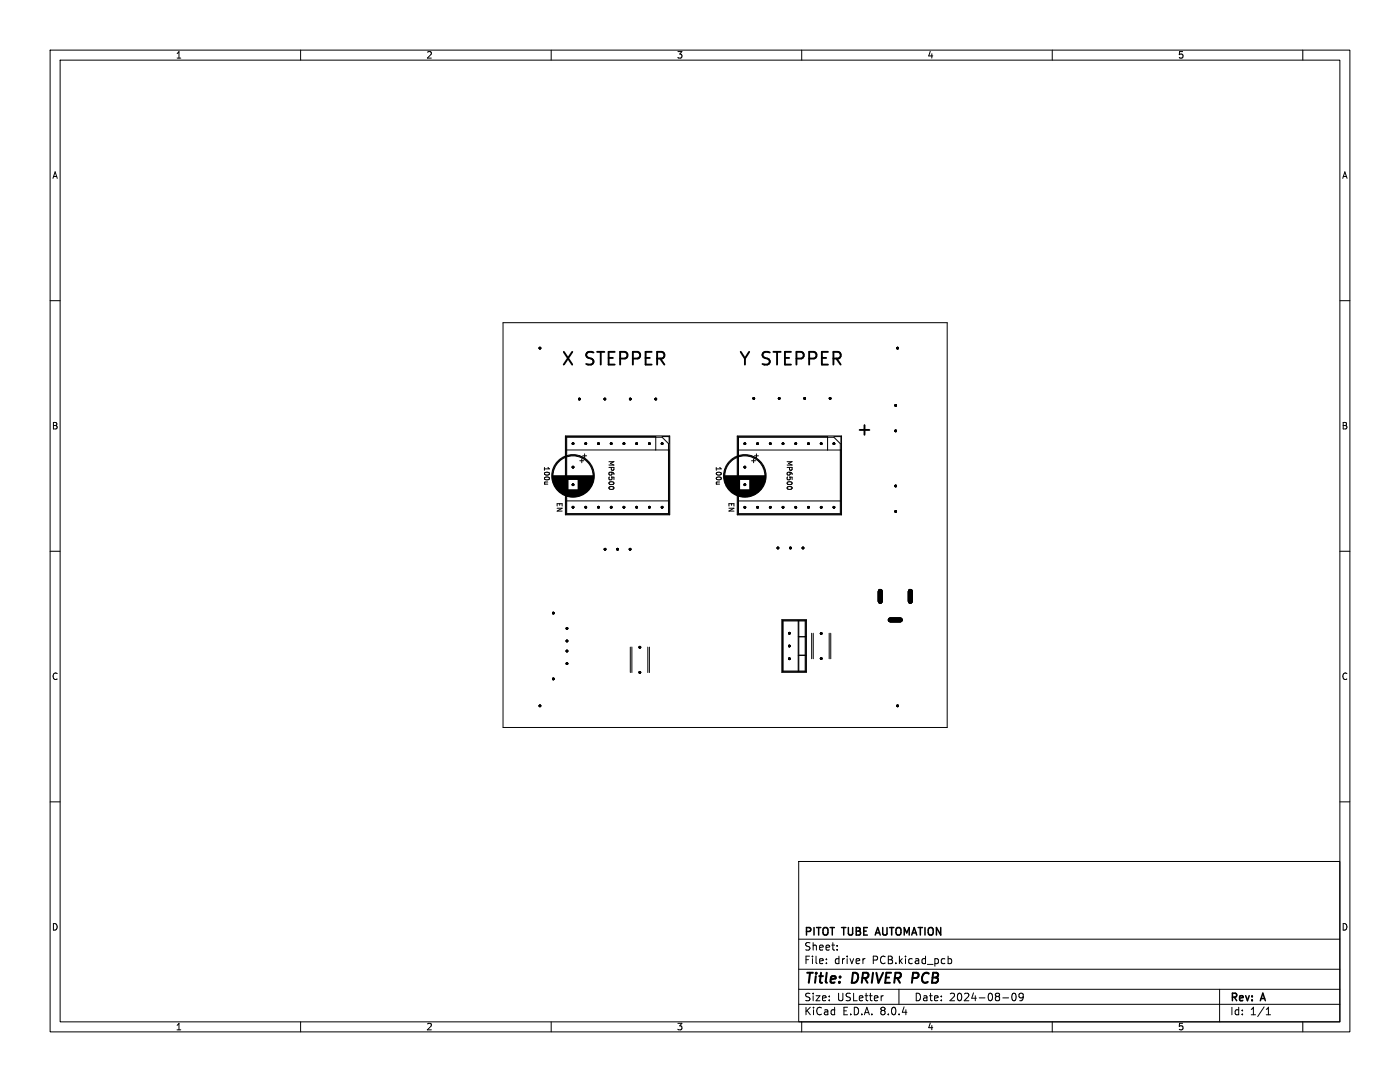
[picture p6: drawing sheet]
<svg xmlns="http://www.w3.org/2000/svg" width="279mm" height="216mm" viewBox="0 0 279 216" stroke-linecap="round" stroke-linejoin="round" font-family="sans-serif">
<g fill="none" stroke="#000" stroke-width=".2">
<path d="M10 10h259.4v195.9h-259.4zM12 12h255.4v191.9h-255.4zM60 10v2M110 10v2M160 10v2M210 10v2M260 10v2M10 60h2M267.4 60h2M100.4 64.4h88.6v80.8h-88.6zM108.7 96.6h.6M108.7 96.3v.3"/>
<path d="M110.3 95h8.1M110.3 95.1h8.1M110.3 95.2h8.1M110.3 95.3h8.1M110.3 95.4h8.1M110.3 95.5h8.1M110.3 95.6h8.1M110.3 95.7h3M110.4 95.8h2.9M110.4 95.9h2.9M110.4 96h2.9M110.4 96.1h2.9"/>
<path d="M110.5 96.2h2.8M110.5 96.3h2.8M110.5 96.4h2.8M110.6 96.4h2.7M110.6 96.5h2.7M110.6 96.6h2.7M110.7 96.7h2.6M110.7 96.8h2.6M110.8 96.9h2.5M110.8 97h2.5M110.9 97.1h2.4M110.9 97.2h2.4"/>
<path d="M111 97.2h2.3M111 97.3h2.3M111.1 97.4h2.2M111.1 97.5h2.2M111.2 97.5h2.1M111.2 97.6h2.1M111.3 97.6h2M111.3 97.7h2M111.4 97.8h5.9M111.5 97.8h5.8M111.5 97.9h5.7M111.6 98h5.5"/>
<path d="M111.7 98h5.4M111.7 98.1h5.3M111.8 98.1h5.2M111.8 98.2h5.1M111.9 98.2h4.9M112 98.3h4.8M112 98.3h4.7M112.1 98.4h4.5M112.2 98.4h4.3M112.3 98.5h4.2M112.3 98.5h4.1M112.4 98.6h3.9"/>
<path d="M112.5 98.6h3.7M112.6 98.7h3.5M112.7 98.7h3.3M112.8 98.8h3.1M112.8 87h20.9v15.7h-20.9zM113 89.8h20.5v12.8h-20.5v-15.5h17.9v2.7M113 99.9h20.5M113 98.8h2.7M113.1 87.2h19l1.3 1.3v14h-20.3zM113.1 98.9h2.5M113.3 98.9h2.2M113.4 99h1.9"/>
<path d="M113.8 99h1.1M115.4 95.7h3M115.4 95.8h3M115.4 95.8h2.9M115.4 95.9h2.9M115.4 96h2.9M115.4 96.1h2.9M115.4 96.2h2.8M115.4 96.3h2.8M115.4 96.4h2.8M115.4 96.5h2.7M115.4 96.6h2.7"/>
<path d="M115.4 96.7h2.7M115.4 96.8h2.6M115.4 96.9h2.6M115.4 97h2.5M115.4 97.1h2.5M115.4 97.2h2.4M115.4 97.3h2.3M115.4 97.4h2.2M115.4 97.5h2.2M115.4 97.6h2.1M115.4 97.6h2M115.4 97.7h2"/>
<path d="M115.7 91.9h.8M116.1 91.5v.8M116.3 91h.8M116.7 90.6v.8M117.5 97.5l-2.1 .1M117.7 97.3l-2.3 .1M117.8 97.1l-2.4 .1M117.9 96.9l-2.5 .1M118 96.7l-2.6 .1M118.1 96.5l-2.7 .1M118.2 96.3l-2.8 .1M118.3 96.1l-2.9 .1"/>
<path d="M118.3 95.9l-2.9 .1M118.4 95.7l-3 .1M121.5 97.3a.53 .53 0 0 0 .5 .4 .53 .53 0 0 0 .5-.4M132.1 87.1h1.4v1.4M142.9 96.6h.7M142.9 96.3l.1 .3M144.6 95h8.1M144.6 95.1h8.1M144.6 95.2h8.1M144.6 95.3h8.1M144.6 95.4h8.1M144.6 95.5h8.1"/>
<path d="M144.6 95.6h8.1M144.6 95.7h3M144.7 95.8h2.9M144.7 95.9h2.9M144.7 96h2.9M144.7 96.1h2.9M144.8 96.2h2.8M144.8 96.3h2.8M144.8 96.4h2.8M144.9 96.5h2.7M144.9 96.6h2.7M144.9 96.7h2.7"/>
<path d="M145 96.7h2.6M145 96.8h2.6M145 96.9h2.6M145.1 96.9h2.5M145.1 97h2.5M145.2 97.1h2.4M145.2 97.2h2.4M145.3 97.2h2.3M145.3 97.3h2.3M145.4 97.4h2.2M145.4 97.5h2.2M145.5 97.5h2.1"/>
<path d="M145.5 97.6h2.1M145.6 97.6h2M145.6 97.7h2M145.7 97.8h5.9M145.8 97.9h5.7M145.9 98h5.5M146 98h5.3M146 98.1h5.3M146.1 98.2h5.1M146.2 98.2h4.9M146.2 98.3h4.8M146.3 98.3h4.7"/>
<path d="M146.4 98.4h4.5M146.5 98.4h4.3M146.5 98.5h4.3M146.6 98.5h4.1M146.7 98.6h3.9M146.8 98.6h3.7M146.9 98.7h3.5M147 98.7h3.3M147.1 98.8h3.1M147.1 87h20.8v15.7h-20.8zM147.2 89.8h20.6v12.8h-20.6v-15.5h18v2.7M147.2 100h20.6"/>
<path d="M147.3 98.8h2.7M147.4 87.3h19l1.3 1.2v14h-20.3zM147.4 98.9h2.5M147.6 98.9h2.1M147.7 99h1.9M148.1 99h1.1M149.7 95.7h3M149.7 95.8h2.9M149.7 95.9h2.9M149.7 96h2.9M149.7 96.1h2.9M149.7 96.2h2.8"/>
<path d="M149.7 96.3h2.8M149.7 96.4h2.8M149.7 96.5h2.7M149.7 96.6h2.7M149.7 96.7h2.7M149.7 96.8h2.6M149.7 96.9h2.6M149.7 97h2.5M149.7 97.1h2.4M149.7 97.2h2.4M149.7 97.2h2.3M149.7 97.3h2.3"/>
<path d="M149.7 97.4h2.2M149.7 97.5h2.2M149.7 97.6h2.1M149.7 97.6h2M149.7 97.7h2M150 91.9h.8M150.4 91.5v.8M150.6 91h.8M151 90.6v.8M151.8 97.5l-2.1 .1M152 97.3l-2.3 .1M152.1 97.1l-2.4 .1"/>
<path d="M152.2 96.9l-2.5 .1M152.3 96.7l-2.6 .1M152.4 96.5l-2.7 .1M152.5 96.3l-2.8 .1M152.6 96.1l-2.9 .1M152.6 95.9l-2.9 .1M152.7 95.7l-3 .1M157.1 97.3a.53 .53 0 0 0 .5 .4 .53 .53 0 0 0 .5-.4M166.4 87.1h1.4v1.4M10 110h2M267.4 110h2M125.8 129.1v5.1"/>
<path d="M126.1 129.1v5.1M129.3 129.1v5.1M129.6 129.1v5.1M156 123.7h4.9v10.5h-4.9zM156.2 123.8h4.6v10.2h-4.6zM156.3 123.9h4.4v10h-4.4zM159.3 127.1h1.5M159.3 130.8h1.5M159.3 123.8v10.2M159.4 123.9v10M162 126.4v5M162.3 126.4v5"/>
<path d="M165.5 126.4v5M165.8 126.4v5M10 160h2M267.4 160h2M159.4 171.9h108v32h-108zM159.4 197.4h108M159.4 193.4h108M159.4 187.4h108M164.9 192.1v.2M164.9 191.4v.1M167.1 189.4v.2M167.1 188.7v.1"/>
<path d="M172.6 191.3l-.2 .1M176.3 198.7l-.3 .1M179.4 197.4v3M189.2 191.4l.4-.1 .3 .3-.1 .6h-.6M189.2 190.8v1.5M200.1 199.1h1.2M202.1 198.3l.2-.1a.8 .8 0 0 1 .5 .7 .8 .8 0 0 1-.5 .8 1 1 0 0 1-.2-1.4zM204.2 198.8l-.3 .3h-.3l-.2-.3 .1-.5 .4-.1 .2 .1a.99 .99 0 0 1-.3 1.4h-.3M243.4 197.4v6.5M60 203.9v2M110 203.9v2M159.4 200.4h108"/>
<path d="M160 203.9v2M210 203.9v2M252.7 202.5h.9M252.7 201.4l.4-.4v1.5M260 203.9v2"/>
<circle cx="114.4" cy="95" r="4.2"/>
<circle cx="114.4" cy="95" r="4.1"/>
<circle cx="114.4" cy="95" r="4"/>
<circle cx="148.6" cy="95" r="4.2"/>
<circle cx="148.6" cy="95" r="4.1"/>
<circle cx="148.6" cy="95" r="4"/>
</g>
<path d="M182.2 194.1l-.2 2" fill="none" stroke="#000" stroke-width=".4"/>
<path d="M174.8 186.1h.7M175.2 185.1l-.5 1.5" fill="none" stroke="#000" stroke-width=".3"/>
<g fill="#000" stroke="#000" stroke-width=".2">
<circle cx="107.8" cy="69.5" r=".17"/>
<circle cx="115.6" cy="79.6" r=".17"/>
<circle cx="120.7" cy="79.6" r=".17"/>
<circle cx="125.8" cy="79.6" r=".17"/>
<circle cx="130.9" cy="79.6" r=".17"/>
<circle cx="150.4" cy="79.5" r=".17"/>
<circle cx="155.5" cy="79.5" r=".17"/>
<circle cx="160.6" cy="79.5" r=".17"/>
<circle cx="165.7" cy="79.5" r=".17"/>
<circle cx="179.1" cy="69.5" r=".17"/>
<circle cx="114.4" cy="88.5" r=".17"/>
<circle cx="114.4" cy="93.2" r=".17"/>
<circle cx="114.4" cy="96.7" r=".17"/>
<circle cx="116.9" cy="88.5" r=".17"/>
<circle cx="119.4" cy="88.5" r=".17"/>
<circle cx="122" cy="88.5" r=".17"/>
<circle cx="124.5" cy="88.5" r=".17"/>
<circle cx="127.1" cy="88.5" r=".17"/>
<circle cx="129.6" cy="88.5" r=".17"/>
<circle cx="132.1" cy="88.5" r=".17"/>
<circle cx="148.6" cy="88.5" r=".17"/>
<circle cx="148.6" cy="96.7" r=".17"/>
<circle cx="148.6" cy="93.2" r=".17"/>
<circle cx="151.2" cy="88.5" r=".17"/>
<circle cx="153.7" cy="88.5" r=".17"/>
<circle cx="156.3" cy="88.5" r=".17"/>
<circle cx="158.8" cy="88.5" r=".17"/>
<circle cx="161.3" cy="88.5" r=".17"/>
<circle cx="163.9" cy="88.5" r=".17"/>
<circle cx="166.4" cy="88.5" r=".17"/>
<circle cx="178.7" cy="86" r=".17"/>
<circle cx="178.7" cy="80.9" r=".17"/>
<circle cx="178.7" cy="97" r=".17"/>
<circle cx="114.4" cy="101.2" r=".17"/>
<circle cx="116.9" cy="101.2" r=".17"/>
<circle cx="119.4" cy="101.2" r=".17"/>
<circle cx="120.7" cy="109.6" r=".17"/>
<circle cx="122" cy="101.2" r=".17"/>
<circle cx="123.2" cy="109.6" r=".17"/>
<circle cx="124.5" cy="101.2" r=".17"/>
<circle cx="125.7" cy="109.6" r=".17"/>
<circle cx="127.1" cy="101.2" r=".17"/>
<circle cx="129.6" cy="101.2" r=".17"/>
<circle cx="132.1" cy="101.2" r=".17"/>
<circle cx="148.6" cy="101.2" r=".17"/>
<circle cx="151.2" cy="101.2" r=".17"/>
<circle cx="153.7" cy="101.2" r=".17"/>
<circle cx="155.3" cy="109.3" r=".17"/>
<circle cx="156.3" cy="101.2" r=".17"/>
<circle cx="157.8" cy="109.3" r=".17"/>
<circle cx="158.8" cy="101.2" r=".17"/>
<circle cx="160.3" cy="109.3" r=".17"/>
<circle cx="161.3" cy="101.2" r=".17"/>
<circle cx="163.9" cy="101.2" r=".17"/>
<circle cx="166.4" cy="101.2" r=".17"/>
<circle cx="178.7" cy="102.1" r=".17"/>
<circle cx="110.4" cy="135.5" r=".17"/>
<circle cx="110.4" cy="122.3" r=".17"/>
<circle cx="113.2" cy="132.4" r=".17"/>
<circle cx="113.2" cy="129.9" r=".17"/>
<circle cx="113.2" cy="127.9" r=".17"/>
<circle cx="113.2" cy="125.4" r=".17"/>
<circle cx="127.7" cy="134.2" r=".17"/>
<circle cx="127.7" cy="129.2" r=".17"/>
<circle cx="157.5" cy="128.9" r=".17"/>
<circle cx="157.5" cy="126.4" r=".17"/>
<circle cx="157.5" cy="131.4" r=".17"/>
<circle cx="163.9" cy="131.4" r=".17"/>
<circle cx="163.9" cy="126.4" r=".17"/>
<circle cx="107.8" cy="140.8" r=".17"/>
<circle cx="179.1" cy="140.8" r=".17"/>
</g>
<path d="M175.7 118v2M181.7 118v2M177.7 123.7h2" fill="none" stroke="#000" stroke-width="1"/>
<g font-size="3.5">
<text x="111.8" y="73.4">X</text>
<text x="116.8" y="73.4">STEPPER</text>
<text x="147.3" y="73.4">Y STEPPER</text>
<text x="174.4" y="84.1" transform="rotate(180 174.4 84.1)">+</text>
</g>
<g font-size="2.8">
<text x="160.4" y="196.8">Title:</text>
<text x="170.1" y="196.8">DRIVER</text>
<text x="182.9" y="196.8">PCB</text>
</g>
<g font-size="2.1">
<text x="160.4" y="189.9">Sheet:</text>
<text x="160.4" y="187.1">PITOT</text>
<text x="168.2" y="187.1">TUBE</text>
<text x="175.5" y="187.1">AUTOMATION</text>
<text x="160.4" y="192.6">File:</text>
<text x="166.5" y="192.6">driver</text>
<text x="174.1" y="192.6">PCB.kicad_pcb</text>
<text x="160.4" y="202.8">KiCad</text>
<text x="160.4" y="200">Size:</text>
<text x="167" y="200">USLetter</text>
<text x="168.1" y="202.8">E.D.A.</text>
<text x="175.7" y="202.8">8.0.4</text>
<text x="182.4" y="200">Date:</text>
<text x="189.4" y="200">2024-08-09</text>
<text x="245.4" y="200.2">Rev:</text>
<text x="245.4" y="202.8">Id:</text>
<text x="249.5" y="202.8">1/1</text>
<text x="251.8" y="200.2">A</text>
</g>
<g font-size="1.8">
<text x="35" y="11.9">1</text>
<text x="85" y="11.9">2</text>
<text x="135" y="11.9">3</text>
<text x="185" y="11.9">4</text>
<text x="235" y="11.9">5</text>
<text x="10.3" y="35.9">A</text>
<text x="267.7" y="35.9">A</text>
<text x="10.3" y="85.9">B</text>
<text x="267.7" y="85.9">B</text>
<text x="10.3" y="135.9">C</text>
<text x="267.7" y="135.9">C</text>
<text x="10.3" y="185.9">D</text>
<text x="267.7" y="185.9">D</text>
<text x="35" y="205.8">1</text>
<text x="85" y="205.8">2</text>
<text x="135" y="205.8">3</text>
<text x="185" y="205.8">4</text>
<text x="235" y="205.8">5</text>
</g>
<g font-size="1.4">
<text x="108.4" y="93" transform="rotate(90 108.4 93)">100u</text>
<text x="121.3" y="91.8" transform="rotate(90 121.3 91.8)">MP6500</text>
<text x="142.7" y="93" transform="rotate(90 142.7 93)">100u</text>
<text x="156.8" y="91.8" transform="rotate(90 156.8 91.8)">MP6500</text>
<text x="111.1" y="100.2" transform="rotate(90 111.1 100.2)">EN</text>
<text x="145.3" y="100.2" transform="rotate(90 145.3 100.2)">EN</text>
</g>
</svg>
